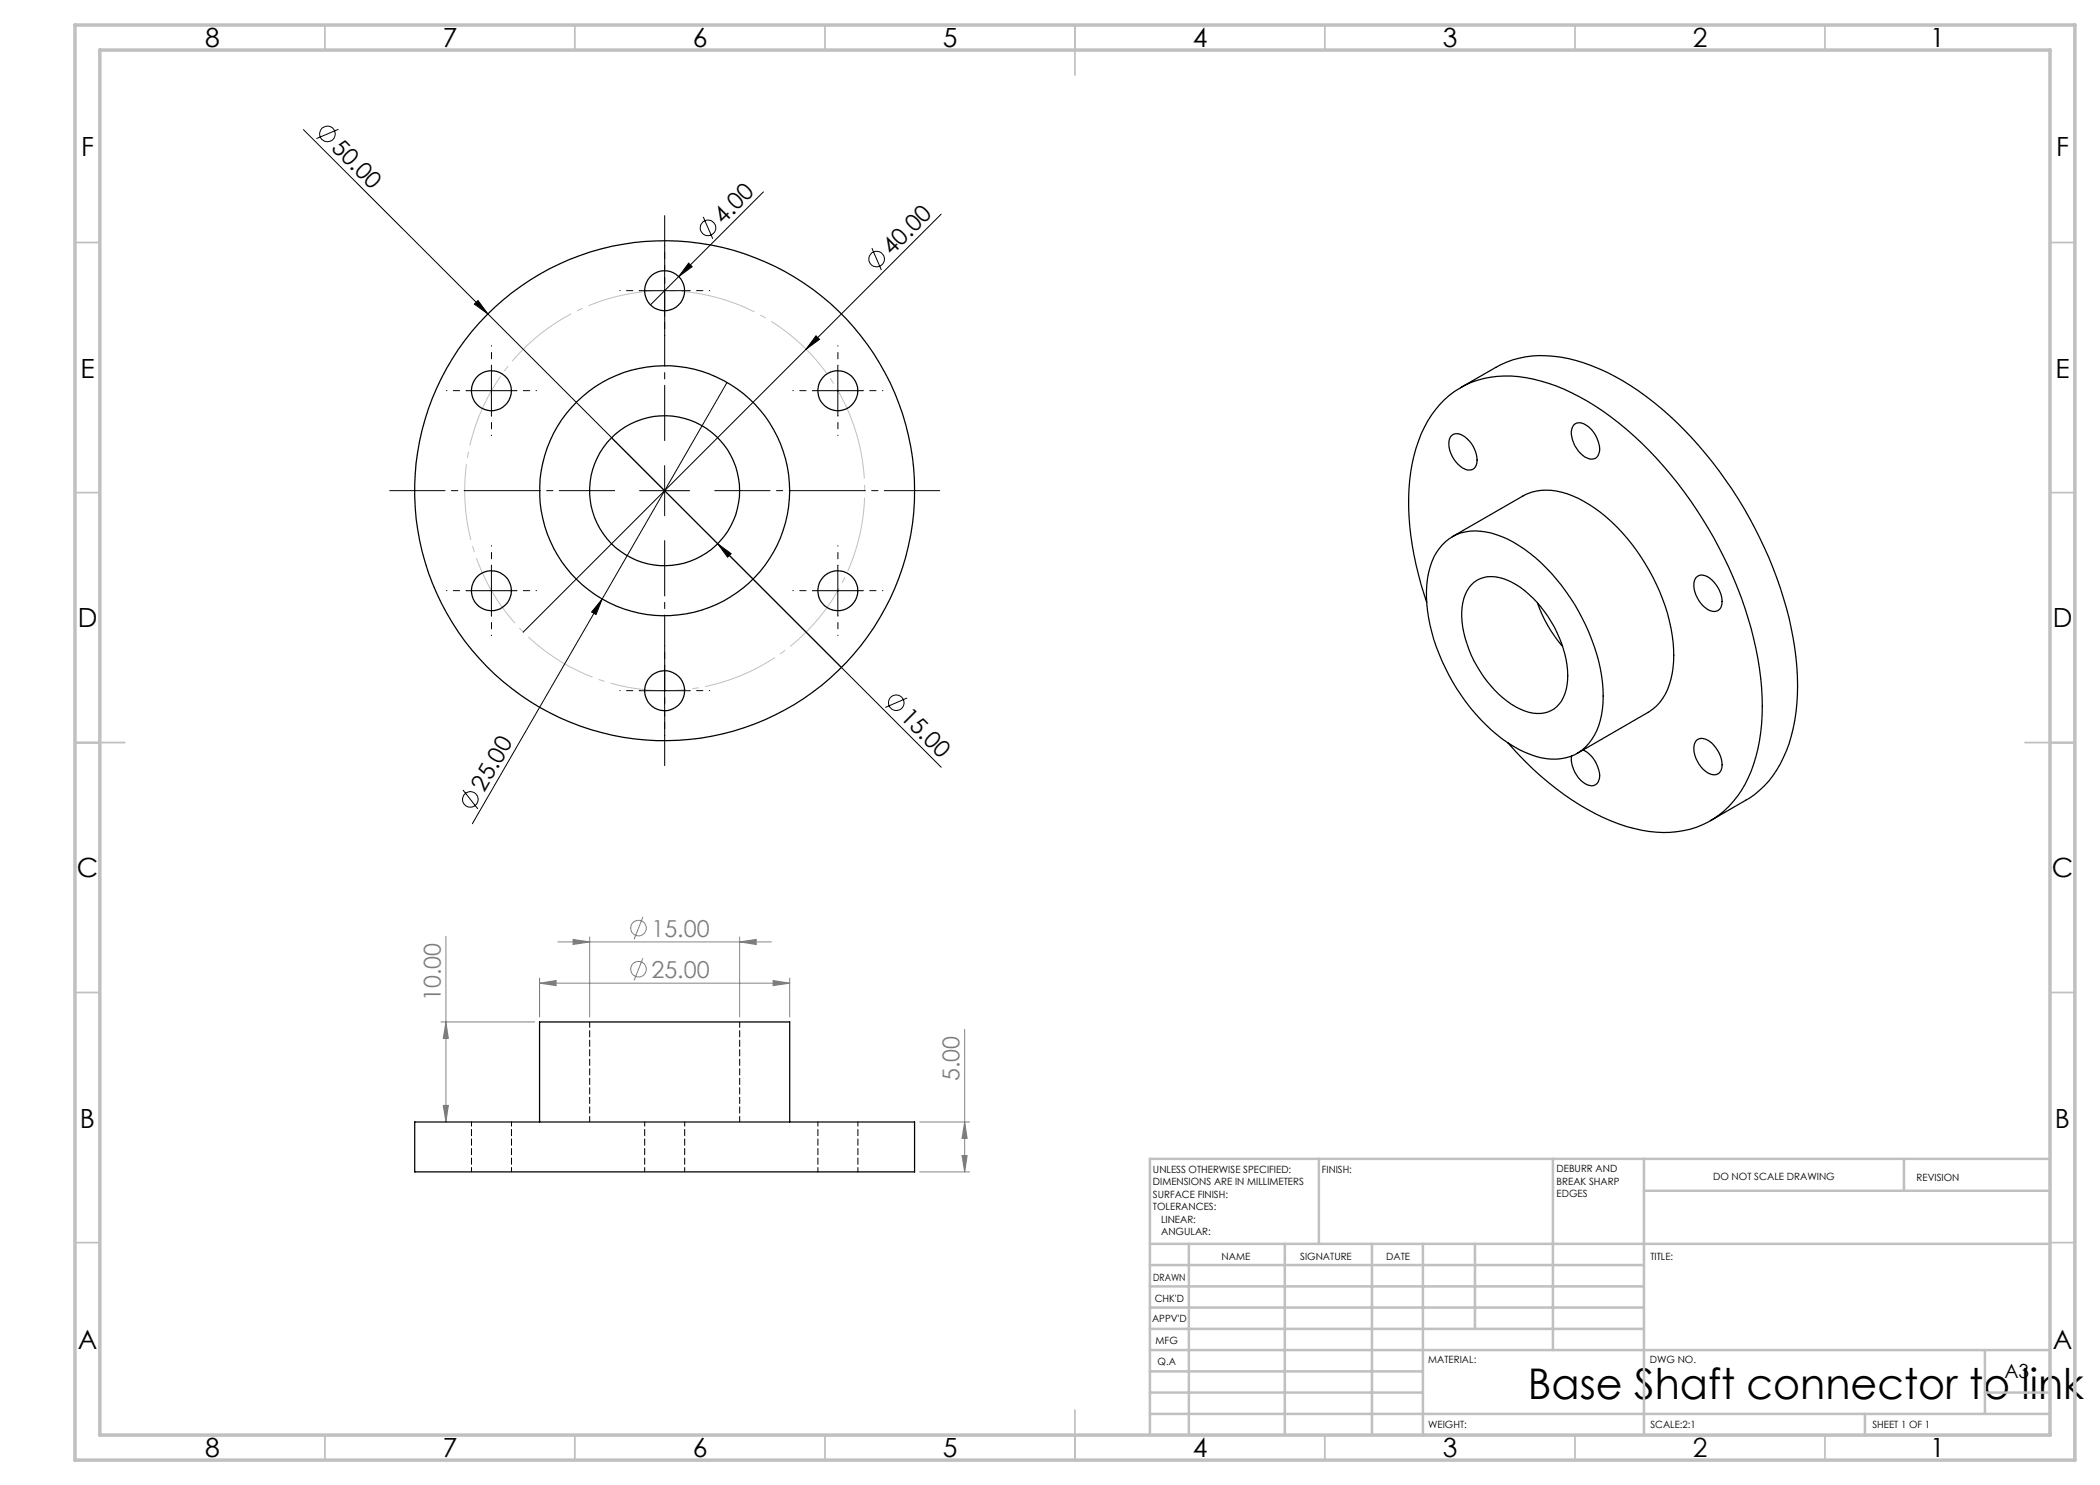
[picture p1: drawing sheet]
<svg xmlns="http://www.w3.org/2000/svg" width="420mm" height="297mm" viewBox="0 0 420 297" stroke-linecap="round" stroke-linejoin="round" font-family="sans-serif">
<g fill="none" stroke="#000" stroke-width=".2">
<path d="M60.7 25.9l36.9 36.9M67.7 25.9l-4.4 1.8M152.7 38.4l-22.6 22.6M127.9 58.1h10M132.9 53.2v9.9M137.7 52.6l.7 .7-2.7 2zM140.7 43.4l1.9 4.4M174.4 49.6l1.9 4.4M188.2 42.8l-83.6 83.6M93.3 78.1h10M94.9 60.8l.7-.7 2 2.7zM97.6 62.8l70.7 70.7"/>
<path d="M98.3 73.2v9.9M145.4 76.5l-25 43.3M162.6 78.1h10M163.2 67.2l.7 .7-2.7 1.9zM167.6 73.2v9.9M127.9 98.1h10M132.9 93.1v10M93.3 118.1h10M98.3 113.1v10.1M120.4 119.8l-1.2 3.1-.9-.5zM120.4 119.8l-25.9 44.9M143.5 108.8l2.7 1.9-.7 .7z"/>
<path d="M143.5 108.8l44.7 44.7M162.6 118.1h10M167.6 113.1v10.1M127.9 138.1h10M132.9 133.1v10.1M181.4 139.6l-4.3 1.9M92.6 158l3 3.8"/>
<circle cx="65.5" cy="26.8" r="1.57"/>
<circle cx="141.6" cy="45.6" r="1.55"/>
<circle cx="175.3" cy="51.8" r="1.55"/>
<circle cx="94.1" cy="159.9" r="1.57"/>
<circle cx="179.2" cy="140.5" r="1.55"/>
</g>
<g fill="none" stroke="#808080" stroke-width=".2">
<path d="M89.2 187.3v37.1M107.9 196.6l3.3-.5v1zM107.9 195.6v7.8M107.9 196.6h50M111.6 188.4h42.7M114.6 187.9l3.3 .5-3.3 .5zM117.9 187.4v16M128.6 191.6l-1.8 4.5M128.6 183.4l-1.8 4.5M147.9 188.4l3.3-.5v1zM147.9 187.4v16M154.6 196.1l3.3 .5-3.3 .5z"/>
<path d="M157.9 195.6v7.8M88.2 204.4h18.7M89.2 204.4l.5 3.3h-1zM192.9 205.9v28.5M88.7 221.1h1l-.5 3.3zM183.9 224.4h10M183.9 234.4h10M192.4 231.1h1l-.5 3.3zM192.9 224.4l.5 3.3h-1z"/>
<circle cx="127.7" cy="193.8" r="1.55"/>
<circle cx="127.7" cy="185.6" r="1.55"/>
</g>
<path d="M171.2 86.4a40 40 0 0 0-67-16.1 40 40 0 0 0 18.4 66.5 40 40 0 0 0 49.2-48.3l-.6-2.1" fill="none" stroke="#c0c0c0" stroke-width=".2" stroke-dasharray="15.2 1.3 1.3 1.3" stroke-dashoffset="5.8" stroke-linecap="butt"/>
<path d="M122.9 98.1h-45M132.9 88.1v-45M142.9 98.1h45M132.9 108.1v45" fill="none" stroke="#000" stroke-width=".2" stroke-dasharray="15.2 1.3 1.3 1.3" stroke-dashoffset="4.2"/>
<g fill="none" stroke="#000" stroke-width=".2" stroke-dasharray="15.2 1.3 1.3 1.3" stroke-dashoffset="15.1">
<path d="M127.9 58.1h-4M132.9 53.1v-4M137.9 58.1h4M93.3 78.1h-4M98.3 73.1v-4M103.3 78.1h4M132.9 63.1v4M162.6 78.1h-4M167.6 73.1v-4M172.6 78.1h4M98.3 83.1v4M167.6 83.1v4"/>
<path d="M93.3 118.1h-4M98.3 113.1v-4M103.3 118.1h4M162.6 118.1h-4M167.6 113.1v-4M172.6 118.1h4M98.3 123.1v4M127.9 138.1h-4M132.9 133.1v-4M137.9 138.1h4M167.6 123.1v4M132.9 143.1v4"/>
</g>
<g fill="none" stroke="#c0c0c0" stroke-width=".35">
<path d="M65 5v5M115 5v5M165 5v5M215 5v10M265 5v5M315 5v5M365 5v5M15 48.5h5M410 48.5h5M15 98.5h5M410 98.5h5M15 148.5h10"/>
<path d="M405 148.5h10M15 198.5h5M410 198.5h5M15 248.5h5M410 248.5h5M65 287v5M115 287v5M165 287v5M215 282v10M265 287v5M315 287v5M365 287v5"/>
</g>
<g fill="none" stroke="#c0c0c0" stroke-width=".5">
<path d="M263.8 231.8v17M310.6 231.8v38.2M328.8 231.8v55.2M328.8 238.2h81.2M380.8 231.8v6.4M410 231.8h-180v55.2M230 248.8h180M230 257.3h98.8M230 253h98.8M237.8 248.8v38.2M257 248.8v38.2M274.4 248.8v38.2"/>
<path d="M284.6 248.8v38.2M295 248.8v17M230 265.8h98.8M230 261.5h98.8M230 278.5h54.6M230 274.3h54.6M230 270h180M397 278.5h13M397 270v12.8M230 282.8h180M373 282.8v4.2"/>
</g>
<path d="M15 5h400v287h-400zM20 10h390v277h-390z" fill="none" stroke="#c0c0c0" stroke-width=".7"/>
<path d="M137.7 52.6l.7 .7-2.7 2zM94.9 60.8l.7-.7 2 2.7zM163.2 67.2l.7 .7-2.7 1.9zM120.4 119.8l-1.2 3.1-.9-.5zM143.5 108.8l2.7 1.9-.7 .7z" fill="#000"/>
<g fill="#808080">
<path d="M107.9 196.6l3.3-.5v1zM154.6 196.1l3.3 .5-3.3 .5zM114.6 187.9l3.3 .5-3.3 .5zM147.9 188.4l3.3-.5v1z"/>
<path d="M89.2 204.4l.5 3.3h-1zM88.7 221.1h1l-.5 3.3zM192.9 224.4l.5 3.3h-1zM192.4 231.1h1l-.5 3.3z"/>
</g>
<g fill="none" stroke="#000" stroke-width=".25">
<path d="M292.1 77.5l7.1-4a19.7 19.7 0 0 1 14.5-1.8 45.7 45.7 0 0 1 20.2 11.4 82.3 82.3 0 0 1 24.7 44.6 42.4 42.4 0 0 1-1.3 22.4 18.7 18.7 0 0 1-8.2 10l-7 4M290.2 87.2a1.94 1.94 0 0 1 2.7 .1 5.8 5.8 0 0 1 2.4 5.7 1.71 1.71 0 0 1-2.8 .6 5.7 5.7 0 0 1-2.5-6zM315 84.8a2.1 2.1 0 0 1 2.4 .4 6.2 6.2 0 0 1 2.5 5.1 1.6 1.6 0 0 1-2.5 1.3 5.7 5.7 0 0 1-3-5.8zM289.1 108.4a9.6 9.6 0 0 1 9.1-1.8 27 27 0 0 1 13.1 9.2 39.8 39.8 0 0 1 9.3 22.1 14.9 14.9 0 0 1-3.4 11.4 9.7 9.7 0 0 1-10.1 2 28 28 0 0 1-13-9.7 39.3 39.3 0 0 1-8.8-22.2 14.7 14.7 0 0 1 3.1-10.4zM290.4 107.3l14.2-8.1a10.9 10.9 0 0 1 10 0 33.6 33.6 0 0 1 15.3 15 33.8 33.8 0 0 1 4.7 19.4 11.2 11.2 0 0 1-5 8.9l-14.1 8.2M294.3 117a5.9 5.9 0 0 1 6.3-1.3 19.9 19.9 0 0 1 10.2 9.6 18.8 18.8 0 0 1 2.4 12.6 5.8 5.8 0 0 1-8.3 4.3 20.3 20.3 0 0 1-10.1-10.1 19.3 19.3 0 0 1-2.2-11.6 7.7 7.7 0 0 1 1.7-3.5zM339.2 115.5a2.17 2.17 0 0 1 3.2 .5 5.6 5.6 0 0 1 1.9 5.2 1.72 1.72 0 0 1-2.8 .6 5.7 5.7 0 0 1-2.5-5.9zM285.3 120.4a57.1 57.1 0 0 1-3.1-26.1 24 24 0 0 1 7.6-15.2 19 19 0 0 1 16.8-3.3 45.5 45.5 0 0 1 20.2 11.4 82 82 0 0 1 25.1 46.5 39.5 39.5 0 0 1-2.3 21.9 18 18 0 0 1-19.8 10.7 40.5 40.5 0 0 1-18.6-8.6l-4.6-3.9-5-5.2M307.5 120.6a25.7 25.7 0 0 0 5 8.7M316.6 150a6 6 0 0 1 3.3 5.6 1.71 1.71 0 0 1-1.1 1.5 1.71 1.71 0 0 1-1.8-.4 6 6 0 0 1-2.7-5.5M339.2 148.2a2.2 2.2 0 0 1 3.2 .4 5.7 5.7 0 0 1 1.9 5.3 1.72 1.72 0 0 1-2.8 .6 5.7 5.7 0 0 1-2.5-5.9zM82.9 224.4h100v10h-100z"/>
<path d="M107.9 224.4v-20h50v20"/>
<circle cx="132.9" cy="58.2" r="4"/>
<circle cx="98.3" cy="78.1" r="4"/>
<circle cx="167.6" cy="78.1" r="4"/>
<circle cx="132.9" cy="98.2" r="50"/>
<circle cx="132.9" cy="98.1" r="15"/>
<circle cx="132.9" cy="98.1" r="25"/>
<circle cx="98.3" cy="118.1" r="4"/>
<circle cx="167.6" cy="118.1" r="4"/>
<circle cx="132.9" cy="138.1" r="4"/>
</g>
<path d="M94.3 224.4v10M102.3 234.4v-10M128.9 224.4v10M136.9 234.4v-10M163.6 224.4v10M171.6 234.4v-10" fill="none" stroke="#000" stroke-width=".2" stroke-dasharray="1.3 .6" stroke-dashoffset=".4"/>
<path d="M117.9 204.4v20M147.9 224.4v-20" fill="none" stroke="#000" stroke-width=".2" stroke-dasharray="1.3 .6" stroke-dashoffset=".2"/>
<text font-size="8.5" x="305.6" y="279.7">Base Shaft connector to link 1</text>
<g font-size="5.3">
<text x="41" y="9.5">8</text>
<text x="88.5" y="9.5">7</text>
<text x="138.5" y="9.5">6</text>
<text x="188.5" y="9.5">5</text>
<text x="238.5" y="9.5">4</text>
<text x="288.5" y="9.5">3</text>
<text x="338.5" y="9.5">2</text>
<text x="386" y="9.5">1</text>
<text x="16.2" y="31.2">F</text>
<text x="411.2" y="31.2">F</text>
<text x="16.1" y="75.5">E</text>
<text x="411.1" y="75.5">E</text>
<text x="15.5" y="125.5">D</text>
<text x="410.5" y="125.5">D</text>
<text x="15.4" y="175.5">C</text>
<text x="410.4" y="175.5">C</text>
<text x="16" y="225.5">B</text>
<text x="411" y="225.5">B</text>
<text x="15.5" y="269.7">A</text>
<text x="410.5" y="269.7">A</text>
<text x="41" y="291.5">8</text>
<text x="88.5" y="291.5">7</text>
<text x="138.5" y="291.5">6</text>
<text x="188.5" y="291.5">5</text>
<text x="238.5" y="291.5">4</text>
<text x="288.5" y="291.5">3</text>
<text x="338.5" y="291.5">2</text>
<text x="386" y="291.5">1</text>
</g>
<g font-size="4.7">
<text x="66.1" y="29.8" transform="rotate(45 66.1 29.8)">50.00</text>
<text x="144.6" y="45" transform="rotate(-45 144.6 45)">4.00</text>
<text x="178.4" y="51.2" transform="rotate(-45 178.4 51.2)">40.00</text>
<text x="179.9" y="143.6" transform="rotate(45 179.9 143.6)">15.00</text>
<text x="96.9" y="158.5" transform="rotate(-60 96.9 158.5)">25.00</text>
</g>
<g font-size="4.7" fill="#808080">
<text x="130.3" y="187.3">15.00</text>
<text x="130.3" y="195.5">25.00</text>
<text x="88.2" y="200.2" transform="rotate(-90 88.2 200.2)">10.00</text>
<text x="191.9" y="216.2" transform="rotate(-90 191.9 216.2)">5.00</text>
</g>
<text font-size="3.9" x="400.9" y="275.5">A3</text>
<g font-size="2">
<text x="230.6" y="234.6">UNLESS OTHERWISE SPECIFIED:</text>
<text x="230.6" y="237.1">DIMENSIONS ARE IN MILLIMETERS</text>
<text x="230.6" y="239.6">SURFACE FINISH:</text>
<text x="264.4" y="234.6">FINISH:</text>
<text x="311.3" y="234.5">DEBURR AND</text>
<text x="311.3" y="237">BREAK SHARP</text>
<text x="311.3" y="239.5">EDGES</text>
<text x="342.6" y="236">DO NOT SCALE DRAWING</text>
<text x="383.3" y="236.2">REVISION</text>
<text x="230.6" y="242.1">TOLERANCES:</text>
<text x="232.2" y="244.6">LINEAR:</text>
<text x="232.2" y="247.1">ANGULAR:</text>
<text x="244.3" y="252">NAME</text>
<text x="260" y="251.9">SIGNATURE</text>
<text x="277.2" y="251.9">DATE</text>
<text x="330.1" y="251.9">TITLE:</text>
<text x="230.6" y="256.1">DRAWN</text>
<text x="230.9" y="260.3">CHK'D</text>
<text x="230.4" y="264.4">APPV'D</text>
<text x="231.1" y="268.8">MFG</text>
<text x="231.5" y="273">Q.A</text>
<text x="285.6" y="272.5">MATERIAL:</text>
<text x="330" y="272.5">DWG NO.</text>
<text x="285.6" y="285.5">WEIGHT:</text>
<text x="330.1" y="285.6">SCALE:2:1</text>
<text x="374.5" y="285.6">SHEET 1 OF 1</text>
</g>
</svg>
